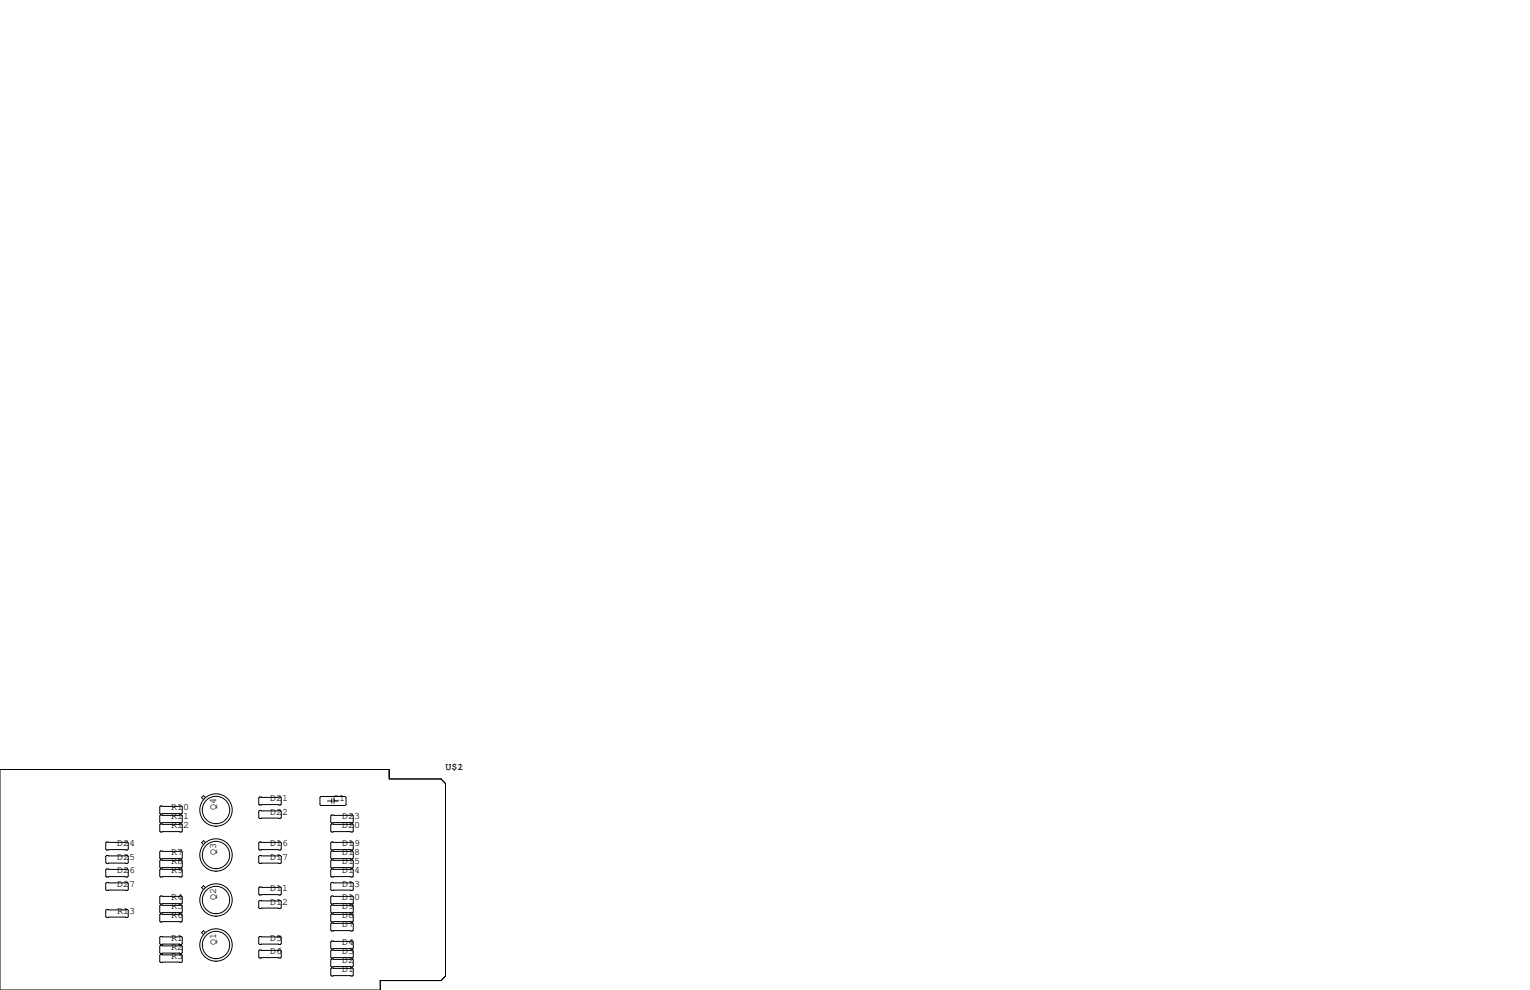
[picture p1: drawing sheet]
<svg xmlns="http://www.w3.org/2000/svg" width="432mm" height="279mm" viewBox="0 0 432 279" stroke-linecap="round" stroke-linejoin="round" font-family="sans-serif">
<g fill="none" stroke="#000" stroke-width=".28">
<path d="M0 217.2h109.9v2.6h14.6l1.2 1.3v54.4l-1.2 1.2h-17.2v2.7h-107.3zM30.1 237.6h5.8l.3 .3v1.7l-.3 .3h-5.8l-.3-.3v-1.7zM45.3 230h5.9l.2 .3v1.7l-.2 .3h-5.9l-.2-.3v-1.7zM45.3 227.5h5.9l.2 .2v1.8l-.2 .2h-5.9l-.2-.2v-1.8zM45.3 232.5h5.9l.2 .3v1.8l-.2 .2h-5.9l-.2-.2v-1.8zM58 237.8l-.6-.5-.5 .5 .5 .5M58 225.1l-.6-.5-.5 .5 .5 .5M73.3 237.6h5.8l.3 .3v1.7l-.3 .3h-5.8l-.3-.3v-1.7zM73.3 224.9h5.8l.3 .3v1.7l-.3 .3h-5.8l-.3-.3v-1.7zM73.3 228.7h5.8l.3 .3v1.8l-.3 .2h-5.8l-.3-.2v-1.8zM90.3 225l.3-.2h6.8l.3 .2v2.1l-.3 .2h-6.8l-.3-.2zM92.5 226.1h1.1"/>
<path d="M93.6 237.6h5.8l.3 .3v1.7l-.3 .3h-5.8l-.3-.3v-1.7zM93.6 230h5.8l.3 .3v1.7l-.3 .3h-5.8l-.3-.3v-1.7zM93.6 232.5h5.8l.3 .3v1.8l-.3 .2h-5.8l-.3-.2v-1.8zM93.6 225.4v1.3M94.3 225.4v1.3M94.3 226.1h1.2M30.1 249h5.8l.3 .3v1.8l-.3 .2h-5.8l-.3-.2v-1.8zM30.1 241.4h5.8l.3 .3v1.8l-.3 .2h-5.8l-.3-.2v-1.8zM30.1 245.2h5.8l.3 .3v1.8l-.3 .2h-5.8l-.3-.2v-1.8zM30.1 256.7h5.8l.3 .2v1.8l-.3 .3h-5.8l-.3-.3v-1.8zM45.1 245.5l.2-.3h5.9l.2 .3v1.8l-.2 .2h-5.9l-.2-.2zM45.1 253.1l.2-.2h5.9l.2 .2v1.8l-.2 .2h-5.9l-.2-.2z"/>
<path d="M45.1 255.7l.2-.3h5.9l.2 .3v1.7l-.2 .3h-5.9l-.2-.3zM45.1 258.2l.2-.3h5.9l.2 .3v1.8l-.2 .2h-5.9l-.2-.2zM45.3 240.2h5.9l.2 .2v1.8l-.2 .2h-5.9l-.2-.2v-1.8zM45.3 242.7h5.9l.2 .3v1.7l-.2 .3h-5.9l-.2-.3v-1.7zM58 250.5l-.6-.5-.5 .5 .5 .5M73 250.6l.3-.3h5.8l.3 .3v1.7l-.3 .3h-5.8l-.3-.3zM73 254.4l.3-.3h5.8l.3 .3v1.8l-.3 .2h-5.8l-.3-.2zM73.3 241.4h5.8l.3 .3v1.8l-.3 .2h-5.8l-.3-.2v-1.8zM93.3 249.3l.3-.3h5.8l.3 .3v1.8l-.3 .2h-5.8l-.3-.2zM93.3 245.5l.3-.3h5.8l.3 .3v1.8l-.3 .2h-5.8l-.3-.2zM93.3 255.7l.3-.3h5.8l.3 .3v1.7l-.3 .3h-5.8l-.3-.3zM93.3 253.1l.3-.2h5.8l.3 .2v1.8l-.3 .2h-5.8l-.3-.2z"/>
<path d="M93.3 258.2l.3-.3h5.8l.3 .3v1.8l-.3 .2h-5.8l-.3-.2zM93.6 240.2h5.8l.3 .2v1.8l-.3 .2h-5.8l-.3-.2v-1.8zM93.6 242.7h5.8l.3 .3v1.7l-.3 .3h-5.8l-.3-.3v-1.7zM45.1 264.5l.2-.2h5.9l.2 .2v1.8l-.2 .3h-5.9l-.2-.3zM45.1 267.1l.2-.3h5.9l.2 .3v1.8l-.2 .2h-5.9l-.2-.2zM45.1 269.6l.2-.2h5.9l.2 .2v1.8l-.2 .3h-5.9l-.2-.3zM58 263.2l-.6-.5-.5 .5 .5 .5M73 268.4l.3-.3h5.8l.3 .3v1.7l-.3 .3h-5.8l-.3-.3zM73 264.5l.3-.2h5.8l.3 .2v1.8l-.3 .3h-5.8l-.3-.3zM93.3 260.7l.3-.2h5.8l.3 .2v1.8l-.3 .3h-5.8l-.3-.3zM93.3 265.8l.3-.2h5.8l.3 .2v1.8l-.3 .2h-5.8l-.3-.2zM93.3 268.4l.3-.3h5.8l.3 .3v1.7l-.3 .3h-5.8l-.3-.3z"/>
<path d="M93.3 270.9l.3-.3h5.8l.3 .3v1.8l-.3 .2h-5.8l-.3-.2zM93.3 273.4l.3-.2h5.8l.3 .2v1.8l-.3 .3h-5.8l-.3-.3z"/>
<circle cx="61" cy="228.6" r="4.6"/>
<circle cx="61" cy="228.6" r="3.9"/>
<circle cx="61" cy="241.3" r="4.6"/>
<circle cx="61" cy="254" r="4.6"/>
<circle cx="61" cy="254" r="3.9"/>
<circle cx="61" cy="241.3" r="3.9"/>
<circle cx="61" cy="266.7" r="4.6"/>
<circle cx="61" cy="266.7" r="3.9"/>
</g>
<g font-size="2.8">
<text x="125.7" y="217.2">U$1</text>
<text x="129.1" y="217.2">2</text>
<text x="76.2" y="226.1">D21</text>
<text x="94" y="226.1">C1</text>
<text x="48.3" y="231.1">R11</text>
<text x="48.3" y="233.7">R12</text>
<text x="48.3" y="228.6">R10</text>
<text x="61" y="228.6" transform="rotate(-90 61 228.6)">Q4</text>
<text x="76.2" y="229.9">D22</text>
<text x="96.5" y="231.1">D23</text>
<text x="96.5" y="233.7">D20</text>
<text x="33" y="238.8">D24</text>
<text x="76.2" y="238.8">D16</text>
<text x="96.5" y="238.8">D19</text>
<text x="33" y="242.6">D25</text>
<text x="48.3" y="243.8">R8</text>
<text x="48.3" y="241.3">R7</text>
<text x="61" y="241.3" transform="rotate(-90 61 241.3)">Q3</text>
<text x="76.2" y="242.6">D17</text>
<text x="96.5" y="241.3">D18</text>
<text x="96.5" y="243.8">D15</text>
<text x="33" y="250.2">D27</text>
<text x="33" y="246.4">D26</text>
<text x="48.3" y="246.4">R9</text>
<text x="76.2" y="251.5">D11</text>
<text x="96.5" y="250.2">D13</text>
<text x="96.5" y="246.4">D14</text>
<text x="33" y="257.8">R13</text>
<text x="48.3" y="256.5">R5</text>
<text x="48.3" y="254">R4</text>
<text x="61" y="254" transform="rotate(-90 61 254)">Q2</text>
<text x="76.2" y="255.3">D12</text>
<text x="96.5" y="256.5">D9</text>
<text x="96.5" y="254">D10</text>
<text x="48.3" y="259.1">R6</text>
<text x="96.5" y="261.6">D7</text>
<text x="96.5" y="259.1">D8</text>
<text x="48.3" y="268">R2</text>
<text x="48.3" y="265.4">R1</text>
<text x="61" y="266.7" transform="rotate(-90 61 266.7)">Q1</text>
<text x="76.2" y="269.2">D6</text>
<text x="76.2" y="265.4">D5</text>
<text x="96.5" y="269.2">D3</text>
<text x="96.5" y="266.7">D4</text>
<text x="48.3" y="270.5">R3</text>
<text x="96.5" y="274.3">D1</text>
<text x="96.5" y="271.8">D2</text>
</g>
</svg>
